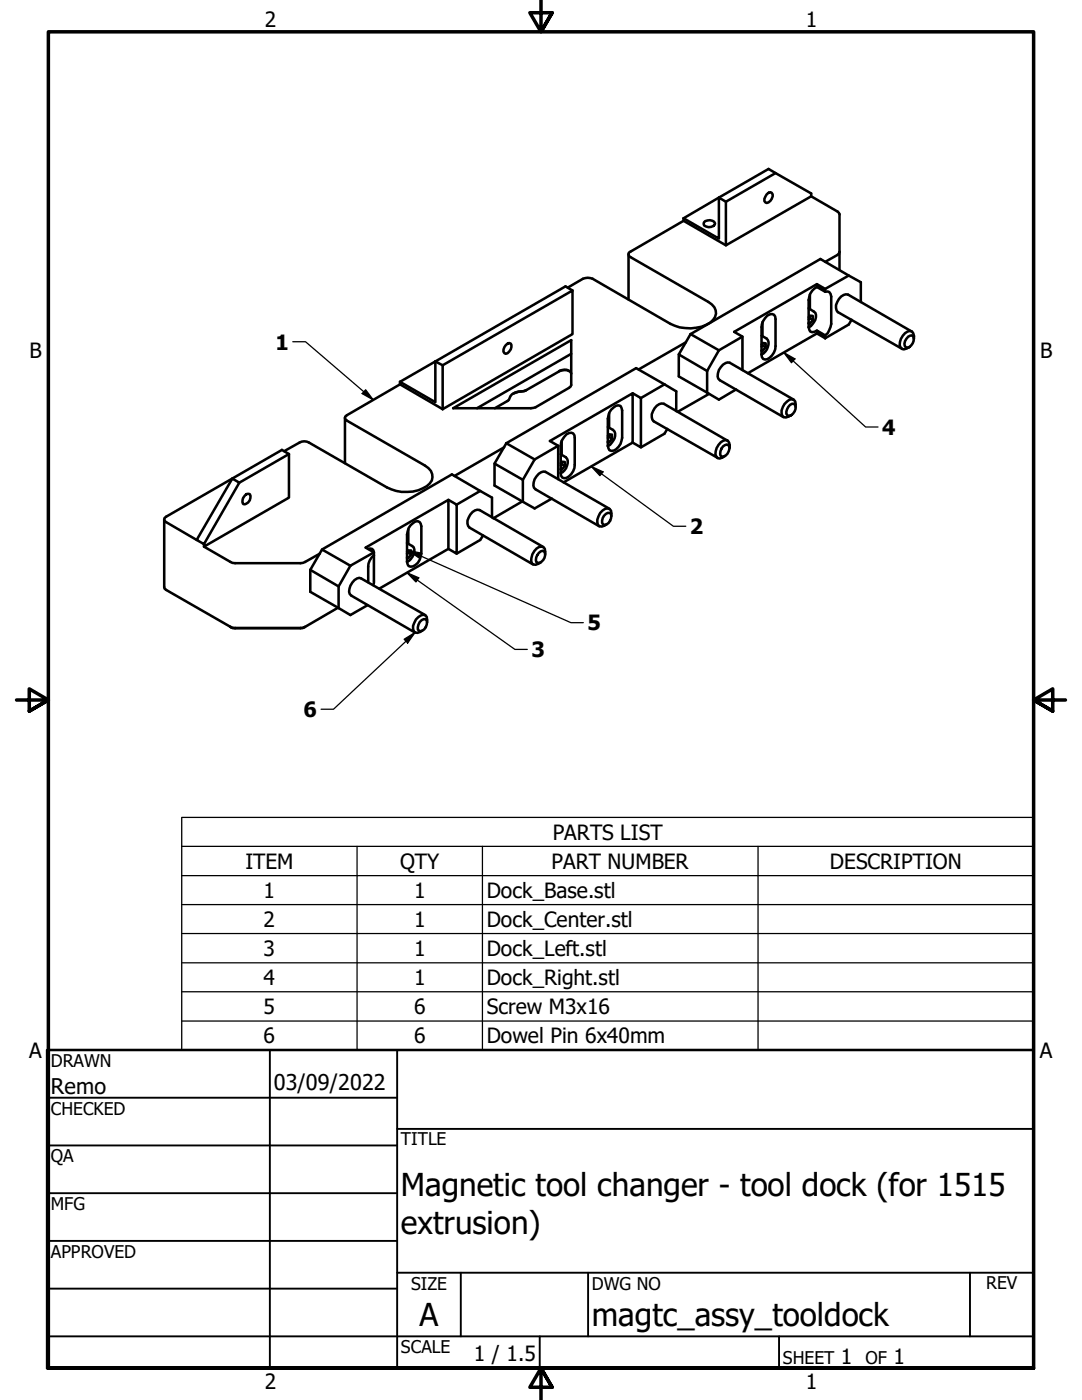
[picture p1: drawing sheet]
<svg xmlns="http://www.w3.org/2000/svg" width="216mm" height="279mm" viewBox="0 0 216 279" stroke-linecap="round" stroke-linejoin="round" font-family="sans-serif">
<!-- layer: Visible (ANSI) -->
<g fill="none" stroke="#000" stroke-width=".51">
<path d="M153 38.8l.7-.4 .3 .1a1.46 1.46 0 0 1-1 2l-.3-.1a1.21 1.21 0 0 1 .3-1.6zM154.7 34.5l-9.9 5.8v8.7l17.1-9.8M161.9 39.2v-.6l-8.5-4.9-17 9.9M161.9 39.2l5.2 3 .4 .5v11.1M114.2 58l-1.4-.8-25.9 14.9M125.4 50.7v9.1M136.4 43.6v.5l-10.9 6.3v.7l15.9 9.2a2.3 2.3 0 0 1 1.4 1.9 2.3 2.3 0 0 1-1.1 2.2 8.2 8.2 0 0 1-7.9 .2l-15.6-9a2.48 2.48 0 0 0-1.9 0l-3 1.8M136.4 44.1l8.4 4.9M140.7 44.1a1.47 1.47 0 0 1 2 .5 1.28 1.28 0 0 1-1.1 .7 1.28 1.28 0 0 1-1.2-.6zM144.8 40.3l-1.4-.9v8.2l-7-4M161.6 58.8v2.9M163 56.7l1.7 1v.5l-1.7-.9z"/>
<path d="M163 56.7l-16.5 9.5 1.6 1v6.7M163 57.3a3 3 0 0 0-1.6 2.6v5.4l.1 .5 .2 .4 .4 .1 .9-.3M164.7 58.2h.5l.3 .1 .4 .9v5.4a3.8 3.8 0 0 1-1.2 2.3M167.5 50.3l-.4 .6-2.4 1.4M169.4 55l-4.7 2.7M79.8 76.2v.5l-10.6 6.2-.3 .2v.6l15.9 9.2a2.3 2.3 0 0 1 1.5 1.9 2.3 2.3 0 0 1-1.1 2.2 8.2 8.2 0 0 1-8 .3l-15.5-9a1.91 1.91 0 0 0-1.9 0l-3.1 1.7M79.8 76.7l8.5 5M86.9 72.1v8.2l-7.1-4.1M86.9 72.1l1.4 .8M86.9 72.1l-7.1 4.1M88.3 72.9l25.9-14.9v8.7l-25.9 15zM100.9 68.9l.7-.4 .3 .1a1.51 1.51 0 0 1-1 2l-.3-.1a1.21 1.21 0 0 1 .3-1.6z"/>
<path d="M105 77.9l-.4 .1a3.6 3.6 0 0 0-2.7 1.1l-.4 .7-2.8 1.7M111.6 74a2.8 2.8 0 0 1 2 0M114 74.5a1.58 1.58 0 0 0-2.3-.5l-6.8 3.9-1.4 .3-1.1 .3M114 70.6l-18.8 10.9M126.2 78.5l1.7 .9v9.9l-1.7-1M132.6 76.7l-4.7 2.7M132.6 76.7l-5.7-3.2-25.9 15M132.6 76.7l2.3 1.4v3.9M135.4 70.7v4.4l5.7 3.3M136.8 68.3l-9.4 5.4M137.8 66.7l-2.4 4 5.7 3.3M137.8 66.7l5.6 3.2"/>
<path d="M141.1 74v4.4M141.5 78.6l-6.2 3.6M143.4 69.9l-2.3 4.1M146.9 77.7l-3.5 2.1-2.3-1.4M148.1 67.2l-4.7 2.7M152 68.8l.1-.3h.7v.8l-.7 .7h-.1M152 67l1 .6a2.08 2.08 0 0 1-.7 2.9l-.3 .2M152 69.9l.1 .1M152.1 68.6v.4l.7 .3M152.1 69l-.1 .2M152.1 64.3v2.8M153.1 63l1-.3 .3 .1 .3 .4v5.9a2.72 2.72 0 0 1-2 2.7l-.4-.2-.3-.4v-.5v-5.4a3.3 3.3 0 0 1 1.1-2.3z"/>
<path d="M158.4 79.8l-12.8-7.4a2.4 2.4 0 0 0-2.4 2.7l.1 .5 .3 .3 12.7 7.3M161.4 63.3l.2-.3 .6 .1v.8l-.6 .7h-.2M161.4 61.5l1 .7a1.38 1.38 0 0 1 0 2.1l-.6 .8-.4 .2M161.4 64.5l.2 .1M161.5 63.1l.1 .4 .6 .4M161.6 63.5l-.2 .2M163 66l1.7 .9v.6l-1.7-1zM163 66.5l-13.8 8M169.9 63.8l-.5 1-4.7 2.7M171.8 60.3v-4l-8.1-4.6-25.9 15M181.2 67.2l.7-.3 .3 .2a1.82 1.82 0 0 1-1.2 2.3l-.3-.1a1.24 1.24 0 0 1 .1-1.7zM181.9 66.2l-12.7-7.4a2.3 2.3 0 0 0-2.4 2.1l.1 1.1 .3 .3 12.8 7.3"/>
<path d="M182.4 67.6a1.25 1.25 0 0 0-.8-1.6 2.85 2.85 0 0 0-2.1 2.9l.5 .8h.4l1-.4M46.4 95.5l1.4 .8-7.1 12.3-1.5-.8zM49.1 98.6h.7a1.37 1.37 0 0 1-1.3 2 1.55 1.55 0 0 1 .6-2zM57.7 90.6v8.7l-17 9.8v-.5M57.7 90.6l-1.4-.8-23.5 13.6v.5l.3 .3 6.1 3.6M57.7 90.6l-9.9 5.7M68.8 83.4v9.1M89.5 99.8l1.6 .9v9.8l-1.6-1M90.4 81.5l23.6-13.6v8.9l-.1 .4-7 4.1-1 .2zM95.8 98l-4.7 2.7M98.7 92.5v4.4l5.6 3.2M100.6 89.3l-9.9 5.7"/>
<path d="M101 88.5l-2.3 4 5.6 3.3M101 88.5l5.7 3.2M104.3 95.8v4.3M106.7 91.7l-2.4 4.1M110.1 99.5l-3.4 2-2.4-1.4M111.4 95.6v-6.6l-1.7-1 16.5-9.5v9.8l-13.7 8M111.4 89l-4.7 2.7M111.9 92.5l.2-.4 .6 .1v.8l-.6 .7h-.2M111.9 90.7l1 .5a2.08 2.08 0 0 1-.6 3l-.4 .2M111.9 93.6l.2 .1M112 92.3l.1 .3 .6 .4M112.1 87.9v2.9"/>
<path d="M112.1 92.6l-.2 .2M113 86.7l1-.3 .4 .1 .2 .4 .1 5.9a2.72 2.72 0 0 1-2.1 2.6l-.4-.1-.2-.4-.1-.5v-5.4a3.3 3.3 0 0 1 1.1-2.3zM121.3 87l.2-.3h.6v.9l-.6 .7h-.2M121.3 85.2l1 .6a1.79 1.79 0 0 1-.3 2.6l-.7 .6M121.3 88.1l.2 .2M121.5 86.8v.4l.6 .4M121.5 82.5v2.8M121.5 87.2l-.2 .2M122 81.7l.9-.7h.9l.2 .4 .1 .5v5.5a2.68 2.68 0 0 1-2.1 2.6l-.4-.1-.3-.9v-5.4l.3-1.3zM133.2 85.6l-.6 1-4.7 2.7M144.3 89.1l.7-.4a.83 .83 0 0 1 .4 1.3 1.15 1.15 0 0 1-1.6 .9 2.03 2.03 0 0 1 .5-1.8zM145.2 87.9l-12.7-7.3a2.3 2.3 0 0 0-2.5 2.1l.2 1.1 .2 .3 12.8 7.3"/>
<path d="M145.6 89.4a1.25 1.25 0 0 0-.8-1.6 2.85 2.85 0 0 0-2.1 2.9l.5 .7 .4 .1 1.1-.5M157.6 80.8l.5-.2h.3a1.44 1.44 0 0 1 .2 1.5 1.44 1.44 0 0 1-1.2 .9l-.2-.1a1.49 1.49 0 0 1 .4-2.1zM158.7 81.2v-1.1l-.3-.3-.4-.1a2.64 2.64 0 0 0-1.9 3.3l.3 .2 .4 .1 1.1-.4M32.8 103.7v13.8l13.2 7.6M40.7 109.1l5.3 3 .9 .3h13l1-.3 2.9-1.6M61.9 113.7v4.4l5.7 3.2M61.9 113.7l5.7 3.3M67.6 117v4.3M69.9 112.9l-5.6-3.2-2.4 4M69.9 112.9l-2.3 4.1M73.5 109.5a.76 .76 0 0 1 1.1 .7M74.6 110.8v-.6l-1.6-.9 16.5-9.5v9.7l-13.8 8"/>
<path d="M74.6 110.8v5.5l-.1 .5M74.6 110.8a3 3 0 0 0-1.1 2.3v3.1M74.6 110.2l-4.7 2.7M81.2 110.1l.3-.2h.5v.8l-.5 .7h-.3M81.2 108.4l1 .6a1.47 1.47 0 0 1 .1 2.1l-.6 .8-.5 .2M81.2 111.3l.3 .1M81.4 109.9l.1 .4 .5 .4M81.5 105.7v2.8M81.5 110.3l-.3 .2M81.9 104.8l1-.7 .5-.1 .4 .2 .1 .3 .2 .5v5.5a2.54 2.54 0 0 1-2.2 2.6l-.4-.1-.3-.9v-5.4l.3-1.3zM96.4 106.9l-.6 .9-4.7 2.7M98.2 103.3v-4l-8-4.6-25.9 15"/>
<path d="M104.2 100.1l-5.8 3.3M107.5 110.4l.8-.5 .3 .1a1.58 1.58 0 0 1-1.3 2.3 1.1 1.1 0 0 1-.1-1.5zM108.4 109.2l-12.7-7.4a2.3 2.3 0 0 0-2.4 2.1v.6l.4 .8 12.7 7.3M108.8 110.6l-.1-1.1-.2-.3a1.41 1.41 0 0 0-1.9 .8 2.76 2.76 0 0 0-.5 2.4l.3 .2 .5 .1 1-.4M120.5 102.9l.8-.5h.4a1.33 1.33 0 0 1-.3 2l-.8 .4-.3-.2a1.47 1.47 0 0 1 .2-1.7zM121.6 101.5l-12.8-7.3a2.4 2.4 0 0 0-2.4 2.7l.2 .4 .3 .4 12.7 7.3M122 103l-.1-1.1-.2-.3a1.5 1.5 0 0 0-1.9 .8 2.46 2.46 0 0 0-.5 2.4 1.16 1.16 0 0 0 1.7-.2M46 125.1l.4 .2h.5M46 125.1l.9 .2M46.9 125.3h13M60.9 125.1l-1 .2M67.4 121.3l-6.5 3.8-.5 .2h-.5"/>
<path d="M73.3 120.8l-3.4 1.9-2.3-1.4M83.8 124.1l.7-.5h.4a1.33 1.33 0 0 1-.3 2l-.7 .4-.3-.1a1.47 1.47 0 0 1 .2-1.8zM84.8 122.7l-12.7-7.3a1.5 1.5 0 0 0-1.8 .9 2.51 2.51 0 0 0-.5 2.3l.3 .3 12.7 7.3M85.2 124.2v-1.1l-.3-.3a1.8 1.8 0 0 0-2.2 1.5 1.47 1.47 0 0 0 .2 1.9l.4 .1 1-.4"/>
</g>
<!-- layer: Symbol (ANSI) -->
<g fill="none" stroke="#000" stroke-width=".25">
<path d="M58.4 68.2h2.6l13.5 11.6M73 77.8l1.5 2-2.2-1.3zM156.4 70.4l2.2 1.2-.7 .8zM156.4 70.4l16.3 14.8h2.5M118 93.1l2.3 1.1-.6 .7zM118 93.1l16.4 11.9h2.4M81.2 114.3l2.4 1-.6 .8zM81.2 114.3l21.5 15.3h2.5M81.5 109.9l2.4 .5-.3 .9zM81.5 109.9l32.4 14.4h2.5M80.6 127.6l2.2-1.4-1.5 2.1zM82.8 126.2l-16.3 15.3h-2.4"/>
<path d="M36.3 168.9v-5.8h169.9v5.8M36.3 168.9h169.9v5.9M36.3 168.9v40.6h169.9v-34.7M36.3 174.8h169.9M71.2 168.9v40.6M96.3 168.9v40.6M151.3 168.9v40.6M36.3 180.5h169.9M36.3 186.3h169.9M36.3 192.2h169.9M36.3 197.9h169.9M36.3 203.8h169.9"/>
</g>
<!-- layer: Border (ANSI) -->
<path d="M107.9 0v6.4l-2.2-3.9h4.5l-2.3 3.9 2.3-3.9M3.3 139.7h6.4l-3.9-2.2v4.4l3.9-2.2-3.9 2.2M212.6 139.7h-6.4l3.9-2.2v4.4l-3.9-2.2 3.9 2.2M9.7 273v-266.6h196.5v266.6h-196.5h196.5M110.2 276.9l-2.3-3.9 2.3 3.9h-4.5l2.2-3.9v6.4" fill="none" stroke="#000" stroke-width=".7"/>
<!-- layer: Title (ANSI) -->
<g fill="none" stroke="#000" stroke-width=".38">
<path d="M9.4 219.1h69.8M53.8 209.5v63.5M79.2 209.5v63.5M9.4 228.6h69.8M9.4 238.1h69.8M79.2 225.3h127M9.4 247.6h69.8M9.4 257.2h69.8M79.2 254h127M91.9 254v12.7M117.3 254v12.7M193.5 254v12.7"/>
<path d="M9.4 266.7h196.8M107.7 266.7v6.3M155.4 266.7v6.3"/>
</g>
<path d="M9.4 209.5h196.8v63.5h-196.8z" fill="none" stroke="#000" stroke-width=".51"/>
<!-- layer: Symbol (ANSI) -->
<g fill="#000">
<path d="M73 77.8l1.5 2-2.2-1.3z" fill-rule="evenodd"/>
<path d="M156.4 70.4l2.2 1.2-.7 .8z" fill-rule="evenodd"/>
<path d="M118 93.1l2.3 1.1-.6 .7z" fill-rule="evenodd"/>
<path d="M81.2 114.3l2.4 1-.6 .8z" fill-rule="evenodd"/>
<path d="M81.5 109.9l2.4 .5-.3 .9z" fill-rule="evenodd"/>
<path d="M80.6 127.6l2.2-1.4-1.5 2.1z" fill-rule="evenodd"/>
</g>
<g font-size="6.3">
<text x="80" y="238.8">Magnetic tool changer - tool dock (for 1515</text>
<text x="80" y="246.3">extrusion)</text>
<text x="83.7" y="264.5">A</text>
<text x="118.1" y="264.7">magtc_assy_tooldock</text>
</g>
<g font-size="4.3">
<text x="10.2" y="218.2">Remo</text>
<text x="54.6" y="217.6">03/09/2022</text>
</g>
<g font-size="4.2">
<text x="52.8" y="5.3">2</text>
<text x="160.8" y="5.3">1</text>
<text x="5.9" y="71.4">B</text>
<text x="55" y="69.8">1</text>
<text x="207.6" y="71.4">B</text>
<text x="176" y="86.7">4</text>
<text x="137.7" y="106.6">2</text>
<text x="117.2" y="125.8">5</text>
<text x="106" y="131.1">3</text>
<text x="60.6" y="143.1">6</text>
<text x="110.3" y="167.6">PARTS LIST</text>
<text x="49" y="173.4">ITEM</text>
<text x="79.8" y="173.4">QTY</text>
<text x="110" y="173.4">PART NUMBER</text>
<text x="165.6" y="173.4">DESCRIPTION</text>
<text x="52.6" y="179.1">1</text>
<text x="82.6" y="179.1">1</text>
<text x="97.2" y="179.2">Dock_Base.stl</text>
<text x="52.6" y="185">2</text>
<text x="82.6" y="185">1</text>
<text x="97.2" y="185">Dock_Center.stl</text>
<text x="52.6" y="190.8">3</text>
<text x="82.6" y="190.8">1</text>
<text x="97.2" y="190.8">Dock_Left.stl</text>
<text x="52.6" y="196.5">4</text>
<text x="82.6" y="196.6">1</text>
<text x="97.2" y="196.7">Dock_Right.stl</text>
<text x="52.6" y="202.4">5</text>
<text x="82.6" y="202.4">6</text>
<text x="97.2" y="202.4">Screw M3x16</text>
<text x="52.6" y="208.2">6</text>
<text x="82.6" y="208.2">6</text>
<text x="97.2" y="208.2">Dowel Pin 6x40mm</text>
<text x="5.8" y="211.1">A</text>
<text x="207.5" y="211.1">A</text>
<text x="94.6" y="271.7">1 / 1.5</text>
<text x="167.8" y="272.2">1</text>
<text x="178.3" y="272.2">1</text>
<text x="52.8" y="277.1">2</text>
<text x="160.8" y="277.1">1</text>
</g>
<g font-size="3.5">
<text x="10.2" y="212.9">DRAWN</text>
<text x="10.2" y="222.4">CHECKED</text>
<text x="10.2" y="232">QA</text>
<text x="80" y="228.6">TITLE</text>
<text x="10.2" y="241.5">MFG</text>
<text x="10.2" y="251">APPROVED</text>
<text x="82" y="257.4">SIZE</text>
<text x="118.1" y="257.4">DWG NO</text>
<text x="196.8" y="257.3">REV</text>
<text x="80" y="270.1">SCALE</text>
<text x="156.2" y="272.2">SHEET</text>
<text x="172.7" y="272.2">OF</text>
</g>
</svg>
